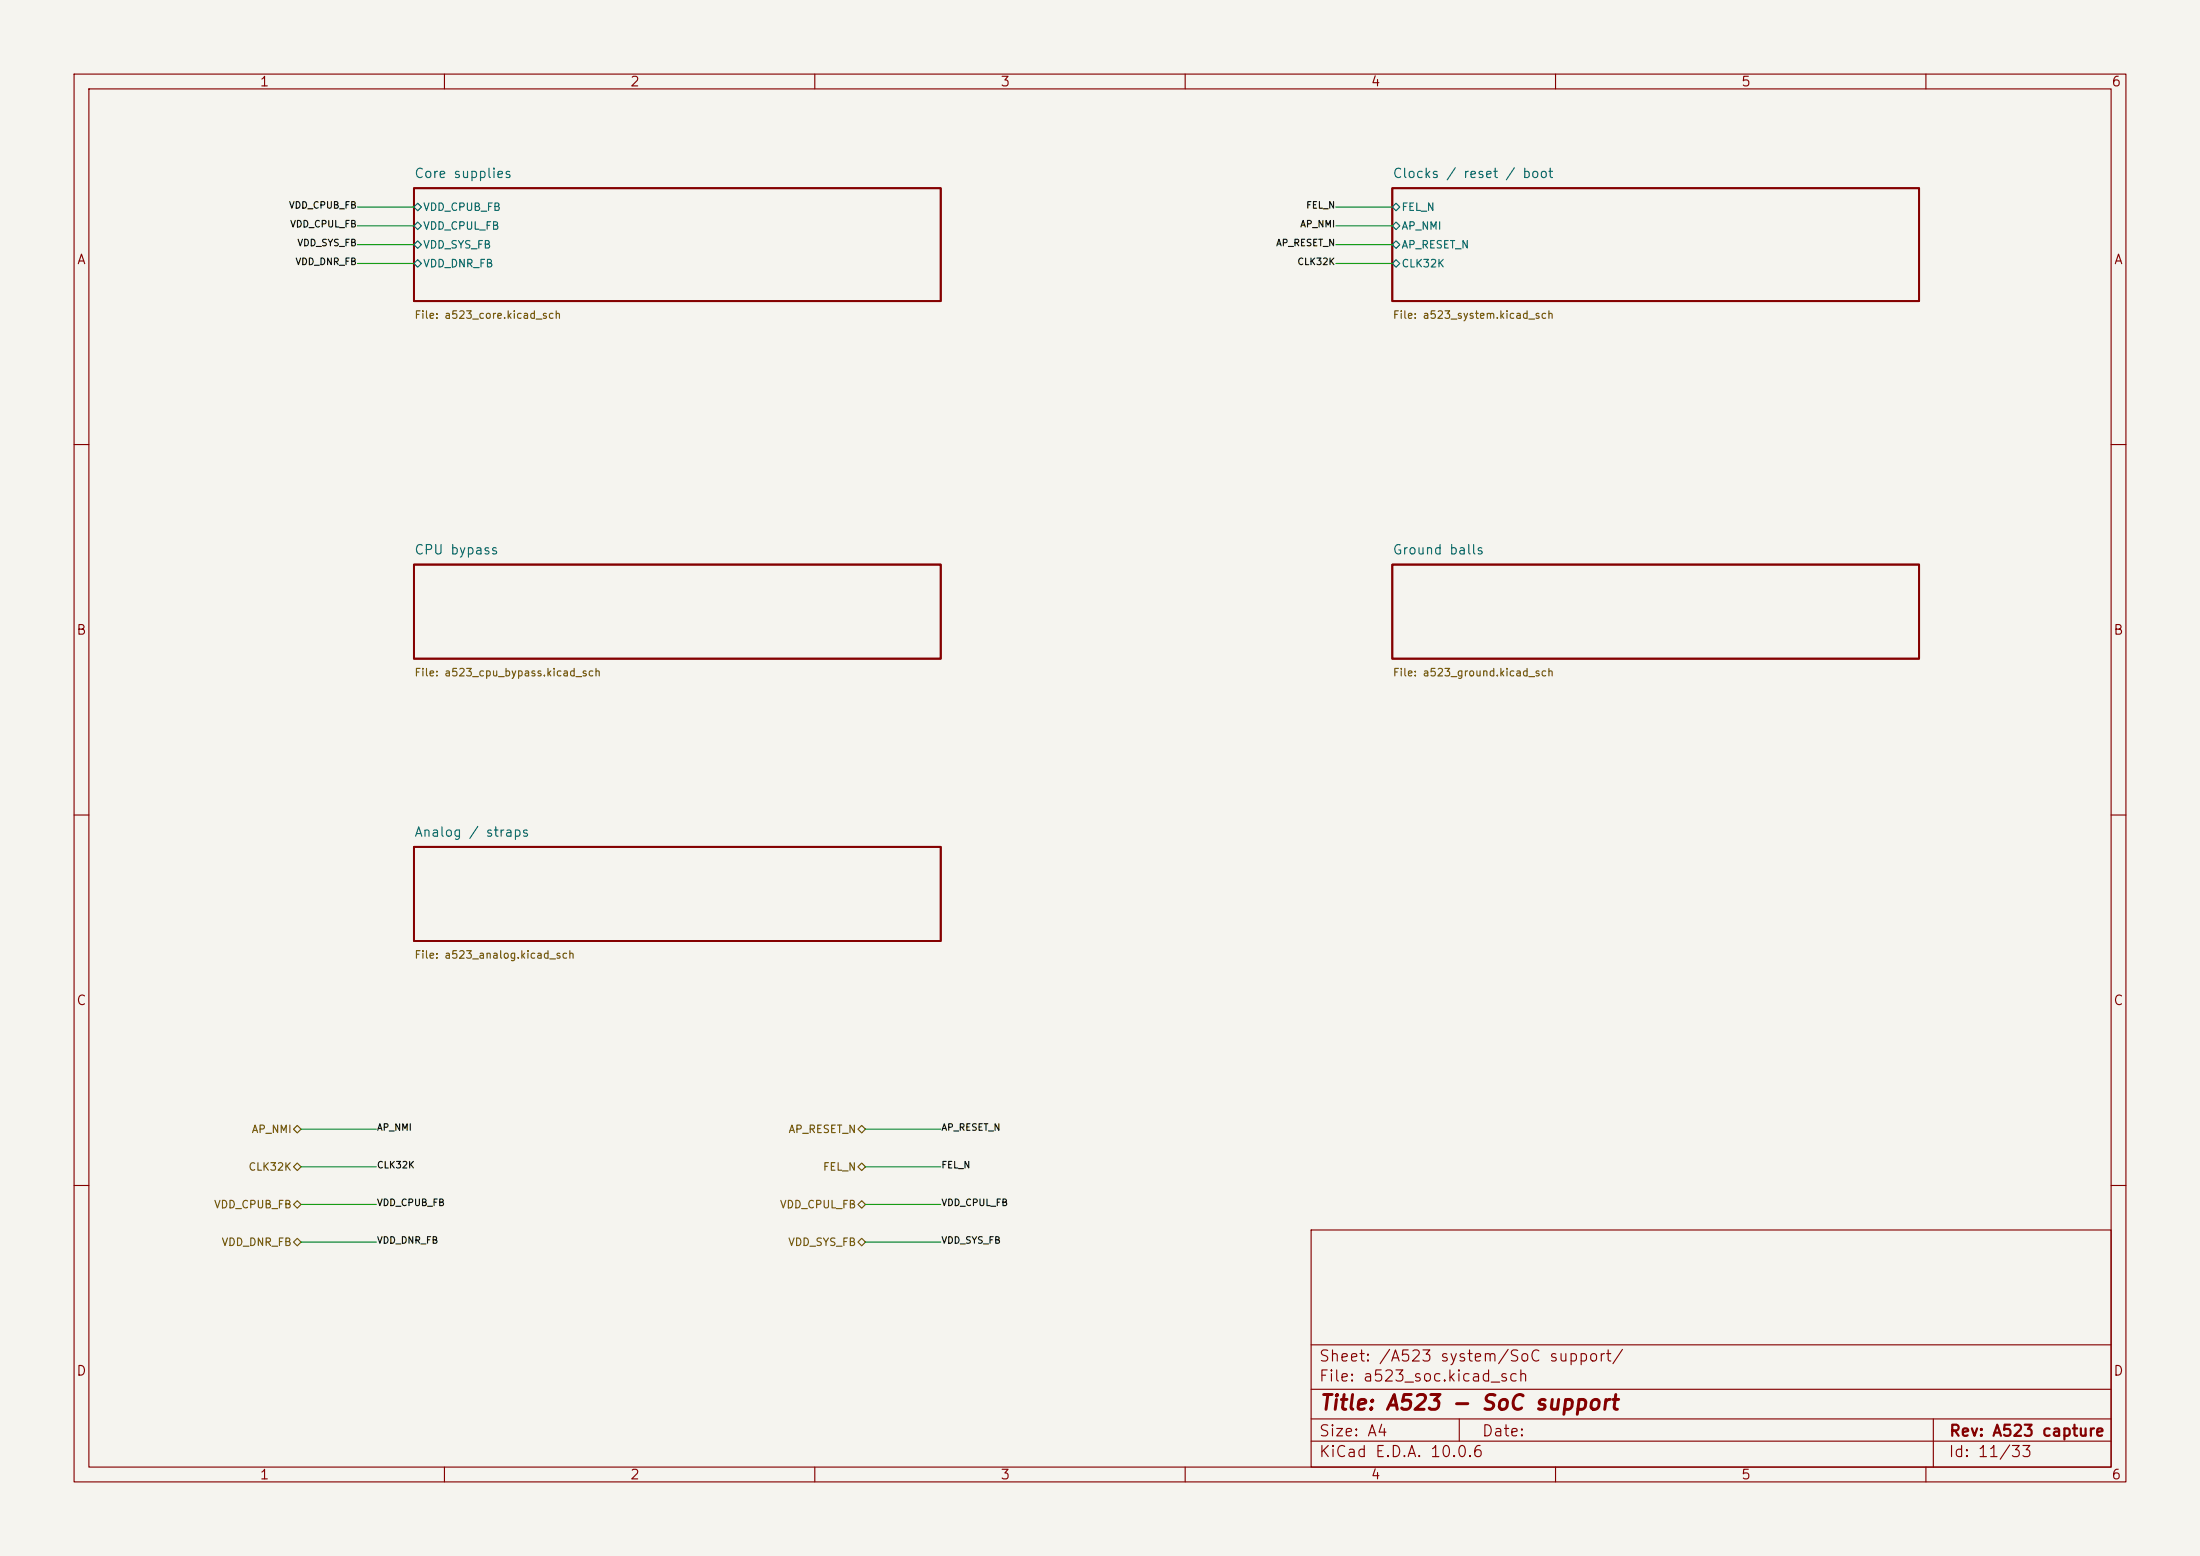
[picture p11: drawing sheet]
<svg xmlns="http://www.w3.org/2000/svg" width="297mm" height="210mm" viewBox="0 0 297 210" stroke-linecap="round" stroke-linejoin="round" font-family="sans-serif">
<path d="M0 0h297v210h-297z" fill="#f5f4ef" stroke="#f5f4ef" stroke-width=".14"/>
<g fill="none" stroke="#840000" stroke-width=".15">
<path d="M10 10h277v190h-277zM12 12h273v186h-273zM60 10v2M110 10v2M160 10v2M210 10v2M260 10v2M10 60h2M285 60h2M10 110h2M285 110h2M10 160h2"/>
<path d="M177 166h108v32h-108zM285 160h2M60 198v2M110 198v2M160 198v2M177 194.5h108M177 191.5h108M177 187.5h108M177 181.5h108M197 191.5v3M210 198v2M260 198v2"/>
<path d="M261 191.5v6.5"/>
</g>
<path d="M55.9 25.4h71.1v15.2h-71.1zM188 25.4h71.1v15.2h-71.1zM55.9 76.2h71.1v12.7h-71.1zM188 76.2h71.1v12.7h-71.1zM55.9 114.3h71.1v12.7h-71.1z" fill="none" stroke="#840000" stroke-width=".25"/>
<path d="M55.9 27.9l.5-.5 .5 .5-.5 .5zM55.9 30.5l.5-.5 .5 .5-.5 .5zM55.9 33l.5-.5 .5 .5-.5 .5zM55.9 35.6l.5-.5 .5 .5-.5 .5zM188 27.9l.5-.5 .5 .5-.5 .5zM188 30.5l.5-.5 .5 .5-.5 .5zM188 33l.5-.5 .5 .5-.5 .5zM188 35.6l.5-.5 .5 .5-.5 .5z" fill="none" stroke="#006464" stroke-width=".15"/>
<path d="M39.6 152.4l.5-.5 .5 .5-.5 .5zM39.6 157.5l.5-.5 .5 .5-.5 .5zM115.8 157.5l.5-.5 .5 .5-.5 .5zM116.3 151.9l.5 .5-.5 .5-.5-.5zM39.6 167.6l.5-.5 .5 .5-.5 .5zM39.6 162.6l.5-.5 .5 .5-.5 .5zM115.8 167.6l.5-.5 .5 .5-.5 .5zM116.3 162.1l.5 .5-.5 .5-.5-.5z" fill="none" stroke="#725600" stroke-width=".15"/>
<g fill="none" stroke="#009600" stroke-width=".15">
<path d="M48.3 27.9h7.6M48.3 30.5h7.6M48.3 35.6h7.6M48.3 33h7.6M180.3 27.9h7.7M180.3 30.5h7.7M180.3 35.6h7.7M180.3 33h7.7M40.6 152.4h10.2M40.6 157.5h10.2M116.8 152.4h10.2M116.8 157.5h10.2"/>
<path d="M40.6 167.6h10.2M40.6 162.6h10.2M116.8 167.6h10.2M116.8 162.6h10.2"/>
</g>
<text font-size="2" fill="#840000" x="178" y="190.8">Title: A523 - SoC support</text>
<g font-size="1.5" fill="#840000">
<text x="178" y="184.1">Sheet: /A523 system/SoC support/</text>
<text x="178" y="186.8">File: a523_soc.kicad_sch</text>
<text x="178" y="197">KiCad E.D.A. 10.0.6</text>
<text x="178" y="194.2">Size: A4</text>
<text x="200" y="194.2">Date:</text>
<text x="263" y="197">Id: 11/33</text>
<text x="263" y="194.2">Rev: A523 capture</text>
</g>
<g font-size="1.3" fill="#840000">
<text x="35" y="12">1</text>
<text x="85" y="12">2</text>
<text x="135" y="12">3</text>
<text x="185" y="12">4</text>
<text x="235" y="12">5</text>
<text x="285" y="12">6</text>
<text x="10.3" y="36">A</text>
<text x="285.3" y="36">A</text>
<text x="10.2" y="86">B</text>
<text x="285.2" y="86">B</text>
<text x="10.2" y="136">C</text>
<text x="285.2" y="136">C</text>
<text x="10.2" y="186">D</text>
<text x="285.2" y="186">D</text>
<text x="35" y="200">1</text>
<text x="85" y="200">2</text>
<text x="135" y="200">3</text>
<text x="185" y="200">4</text>
<text x="235" y="200">5</text>
<text x="285" y="200">6</text>
</g>
<g font-size="1.3" fill="#006464">
<text x="55.9" y="24.4">Core supplies</text>
<text x="187.9" y="24.4">Clocks / reset / boot</text>
<text x="55.9" y="75.2">CPU bypass</text>
<text x="187.9" y="75.2">Ground balls</text>
<text x="55.9" y="113.3">Analog / straps</text>
</g>
<g font-size="1" fill="#006464">
<text x="57" y="28.7">VDD_CPUB_FB</text>
<text x="189.1" y="28.7">FEL_N</text>
<text x="57" y="31.2">VDD_CPUL_FB</text>
<text x="57" y="33.8">VDD_SYS_FB</text>
<text x="189.1" y="31.2">AP_NMI</text>
<text x="189.1" y="33.8">AP_RESET_N</text>
<text x="57" y="36.3">VDD_DNR_FB</text>
<text x="189.1" y="36.3">CLK32K</text>
</g>
<g font-size="1" fill="#725600">
<text x="55.9" y="43.3">File: a523_core.kicad_sch</text>
<text x="188" y="43.3">File: a523_system.kicad_sch</text>
<text x="55.9" y="91.5">File: a523_cpu_bypass.kicad_sch</text>
<text x="188" y="91.5">File: a523_ground.kicad_sch</text>
<text x="55.9" y="129.6">File: a523_analog.kicad_sch</text>
<text x="33.9" y="153.2">AP_NMI</text>
<text x="106.4" y="153.2">AP_RESET_N</text>
<text x="33.5" y="158.2">CLK32K</text>
<text x="111" y="158.2">FEL_N</text>
<text x="28.8" y="163.3">VDD_CPUB_FB</text>
<text x="105.2" y="163.3">VDD_CPUL_FB</text>
<text x="29.8" y="168.4">VDD_DNR_FB</text>
<text x="106.3" y="168.4">VDD_SYS_FB</text>
</g>
<g font-size=".9" fill="#0f0f0f">
<text x="38.9" y="28.4">VDD_CPUB_FB</text>
<text x="176.3" y="28.4">FEL_N</text>
<text x="39.1" y="30.9">VDD_CPUL_FB</text>
<text x="39.8" y="36">VDD_DNR_FB</text>
<text x="40.1" y="33.4">VDD_SYS_FB</text>
<text x="172.2" y="33.4">AP_RESET_N</text>
<text x="175.1" y="36">CLK32K</text>
<text x="175.5" y="30.9">AP_NMI</text>
<text x="50.8" y="152.8">AP_NMI</text>
<text x="127" y="152.8">AP_RESET_N</text>
<text x="50.8" y="157.9">CLK32K</text>
<text x="127" y="157.9">FEL_N</text>
<text x="50.8" y="163">VDD_CPUB_FB</text>
<text x="127" y="163">VDD_CPUL_FB</text>
<text x="50.8" y="168.1">VDD_DNR_FB</text>
<text x="127" y="168.1">VDD_SYS_FB</text>
</g>
</svg>
